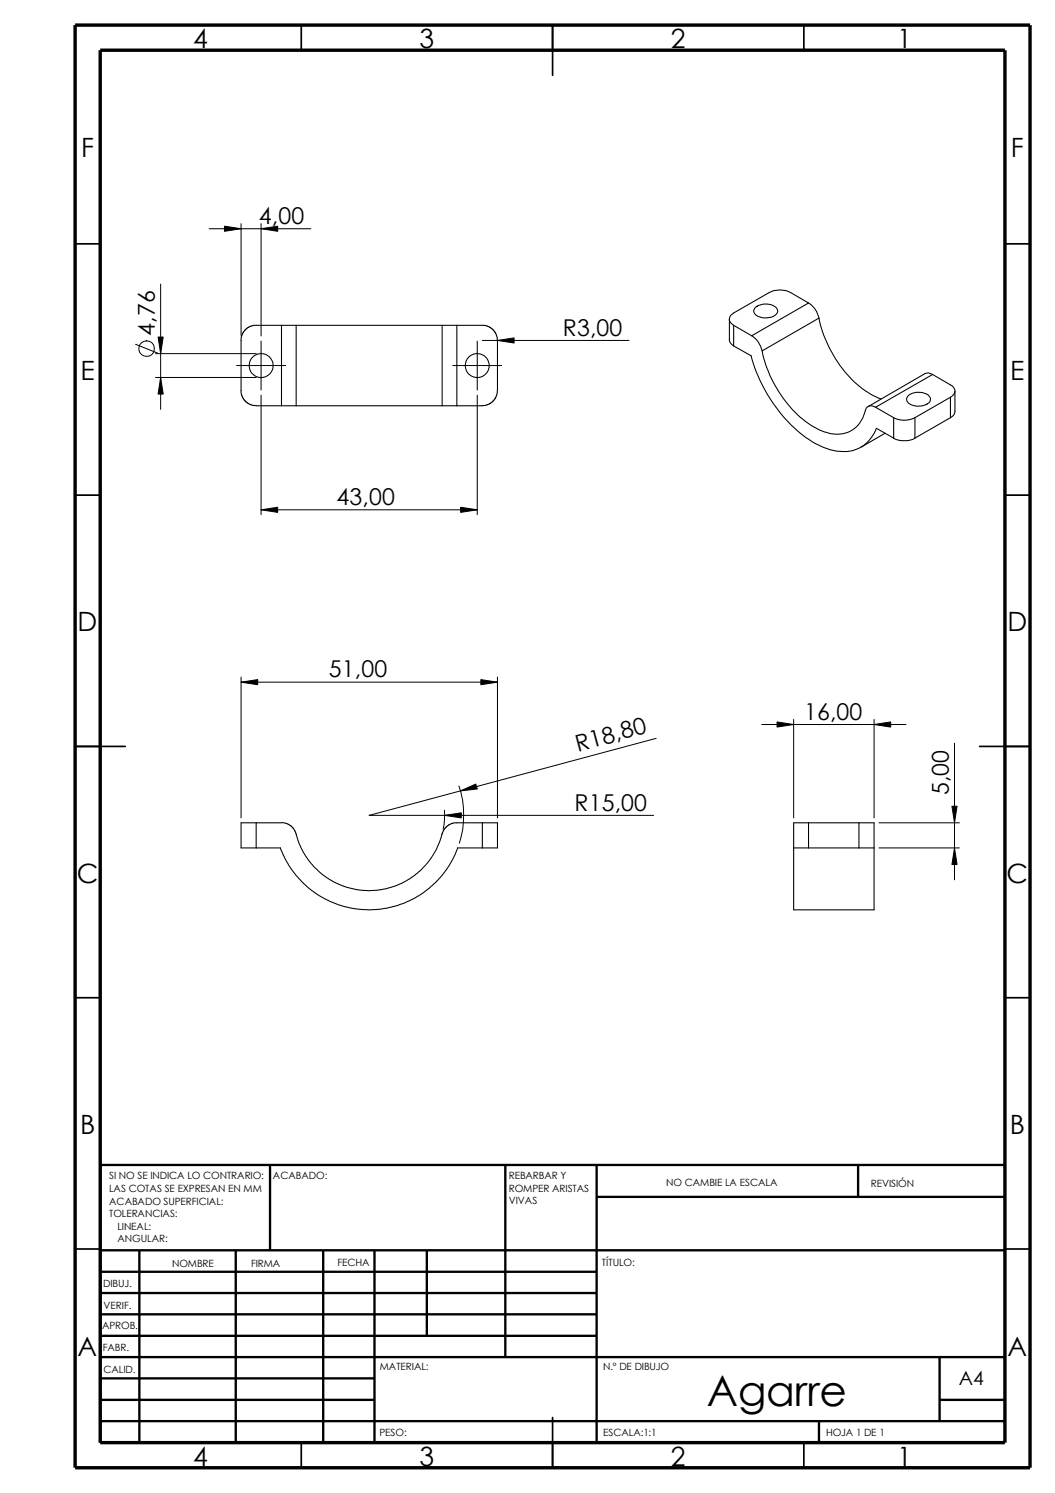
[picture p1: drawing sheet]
<svg xmlns="http://www.w3.org/2000/svg" width="210mm" height="297mm" viewBox="0 0 210 297" stroke-linecap="round" stroke-linejoin="round" font-family="sans-serif">
<g fill="none" stroke="#000" stroke-width=".34">
<path d="M59.9 5v5M109.9 5v10M159.9 5v5M14.9 48.5h5M199.9 48.5h5M14.9 98.5h5M199.9 98.5h5M14.9 148.5h10M194.9 148.5h10M14.9 198.5h5M199.9 198.5h5M14.9 248.5h5"/>
<path d="M199.9 248.5h5M59.9 287v5M109.9 282v10M159.9 287v5"/>
</g>
<g fill="none" stroke="#000" stroke-width=".47">
<path d="M53.7 231.8v17M100.5 231.8v38.2M118.7 231.8v55.2M118.7 238.1h81.2M170.7 231.8v6.3M199.9 231.8h-180v55.2M19.9 257.3h98.8M19.9 253h98.8M19.9 248.8h180M27.7 248.8v38.2M46.9 248.8v38.2M64.3 248.8v38.2"/>
<path d="M74.5 248.8v38.2M84.9 248.8v17M19.9 270h180M19.9 274.2h54.6M19.9 278.5h54.6M19.9 261.5h98.8M19.9 265.8h98.8M186.9 278.5h13M186.9 270v12.7M19.9 282.7h180M162.9 282.7v4.3"/>
</g>
<path d="M14.9 5h190v287h-190zM19.9 10h180v277h-180z" fill="none" stroke="#000" stroke-width=".68" stroke-linecap="butt"/>
<g fill="none" stroke="#000" stroke-width=".21">
<path d="M56 64.7v16M58.9 64.7v16M88 64.7v16M90.9 64.7v16M98.9 77.7l-.1 1-.6 1-1 .7-1.2 .3h-45M99 77.7l-.1-10.5-.2-.8-.5-.7-.8-.6-.8-.3-46.1-.1-1 .4-.8 .6-.5 .7-.2 .8v11l.3 1 .6 .8 1.1 .6 1 .1M145.1 63.5v4.2l.1 .4 .8 .7M146 68.8l3.4 2a29.6 29.6 0 0 0 12.8 17.4 9.7 9.7 0 0 0 8.4 1.1 7.1 7.1 0 0 0 3.8-4.1l3.4 2M146 64.7l3.6 2.1M146 64.7v4.1M149.6 66.8a4.9 4.9 0 0 1 2 3M150.3 61.2a3.2 3.2 0 0 1 4.3 .3 1.35 1.35 0 0 1-1.5 1.7 2.4 2.4 0 0 1-3.2-1.4z"/>
<path d="M151.6 69.8a23.8 23.8 0 0 0 10.3 15.1 7.3 7.3 0 0 0 7.7 .7 7.3 7.3 0 0 0 2.7-4.4 1.29 1.29 0 0 1 1.9-.2M160.9 60.3a4.5 4.5 0 0 1 2 3M160.9 60.3l-3.6-2.1a4.7 4.7 0 0 0-4.3 0l-7 4.1a1.31 1.31 0 0 0-.9 1.2 1.31 1.31 0 0 0 .9 1.2M160.9 60.3l-11.3 6.5M162.9 63.3a23.8 23.8 0 0 0 10.3 15.1l2.1 1M162.9 63.3l-11.3 6.5M180.8 78.7l.9-.5 1.5-.1a1.83 1.83 0 0 1 1.9 1.5 2.64 2.64 0 0 1-2.9 1.2 1.79 1.79 0 0 1-1.8-1.5zM185.5 74.5l3.6 2.1a1.29 1.29 0 0 1 .9 1.2 1.29 1.29 0 0 1-.9 1.2M185.5 74.5l-.7-.3-.8 .1-11.3 6.6M185.5 74.5l-11.3 6.5M189.1 79l-7.1 4.1M189.1 79v4.1"/>
<path d="M190 77.8v4.2l-.3 .6-.6 .5M174.2 81l3.6 2.1M176.1 86.2l-4.8 2.8M177.8 83.1a4.6 4.6 0 0 0 4.2 0M177.8 87.2l.6 .3 1 .2 1.4-.1 1.2-.4M177.8 83.1v4.1M182 83.1v4.1M189.1 83.1l-7.1 4.1M51 163.7v5M56 163.7l1.2 .2 1.1 .9 .4 .6 .8 2.5 .9 1.8 1.5 2.1 1.6 1.7 2.9 2 2.1 .9 1.6 .4a15.1 15.1 0 0 0 8.6-.6l2.2-1 1.5-1 1.2-.9 1.5-1.6 1.9-3 .9-2.8M56 163.7h-8v5h3M88 165.9l.2-.7 .7-.8 1.3-.7h8.8v5h-7.9"/>
<path d="M91.1 168.7l-1 2.2-1.3 2.2-1.6 1.9-1.7 1.7-2.1 1.4-2 1.1-2.4 1-1.5 .4a18 18 0 0 1-6.9 .2l-2.5-.5-2.6-1-2.2-1.2-1.9-1.4-1.5-1.4-1.9-2.3-1.1-1.8-1.1-2.5h-4.8M96 163.7v5M157.9 168.7h3M157.9 163.7h16v17.3h-16zM160.9 168.7h13M160.9 163.7v5M170.9 163.7v5"/>
<circle cx="52" cy="72.7" r="2.38"/>
<circle cx="94.9" cy="72.7" r="2.38"/>
</g>
<g fill="none" stroke="#000" stroke-width=".2">
<path d="M32 56.5v24.9M41.6 45.5h20.2M44.7 45l3.3 .5-3.3 .5zM48 44.5v22.2M51.9 45.5l3.3-.5v1zM51.9 44.5v22.3M27 68.5l4.4 1.8M30.9 70.4h20.1M30.9 75.1h20.1M31.5 67.1h1l-.5 3.3zM32 75.1l.5 3.3h-1zM47.1 72.7h9.8"/>
<path d="M51.9 67.9v9.7M51.9 78.6v23.8M90.1 72.7h9.7M95 67.9v9.7M95 78.6v23.8M96 67.7h29.1M99 67.7l3.3-.5v1zM51.9 101.4l3.3-.5v1zM51.9 101.4h43.1M91.7 100.9l3.3 .5-3.3 .5zM48 135.7l3.3-.5v1zM48 134.7v28"/>
<path d="M48 135.7h51M95.7 135.2l3.3 .5-3.3 .5zM99 134.7v28M91.3 156.4a18.7 18.7 0 0 1 .1 11.4M91.6 157.4l3.1-1.4 .3 1zM130.6 146.9l-57.2 15.3h56.6M151.6 144.1h28.7M154.6 143.6l3.3 .5-3.3 .6zM157.9 143.1v19.6M173.9 144.1l3.3-.5v1.1zM173.9 143.1v19.6M189.9 147.9v27.1"/>
<path d="M88.4 161.2v1.9l-.2 1.9M88.5 162.2l3.3-.5v1zM174.9 163.7h16M174.9 168.7h16M189.4 160.4h1l-.5 3.3zM189.9 168.7l.5 3.3h-1z"/>
<circle cx="29.2" cy="69.4" r="1.56"/>
</g>
<g fill="#000">
<path d="M44.7 45l3.3 .5-3.3 .5zM51.9 45.5l3.3-.5v1zM32 75.1l.5 3.3h-1zM31.5 67.1h1l-.5 3.3zM99 67.7l3.3-.5v1zM51.9 101.4l3.3-.5v1zM91.7 100.9l3.3 .5-3.3 .5zM48 135.7l3.3-.5v1zM95.7 135.2l3.3 .5-3.3 .5zM91.6 157.4l3.1-1.4 .3 1zM154.6 143.6l3.3 .5-3.3 .6zM173.9 144.1l3.3-.5v1.1z"/>
<path d="M88.5 162.2l3.3-.5v1zM189.9 168.7l.5 3.3h-1zM189.4 160.4h1l-.5 3.3z"/>
</g>
<text font-size="8.4" x="140.6" y="279.7">Agarre</text>
<g font-size="5.3">
<text x="38.4" y="9.6">4</text>
<text x="83.4" y="9.6">3</text>
<text x="133.5" y="9.6">2</text>
<text x="178.5" y="9.6">1</text>
<text x="16.1" y="31.3">F</text>
<text x="201.1" y="31.3">F</text>
<text x="16" y="75.6">E</text>
<text x="201" y="75.6">E</text>
<text x="15.5" y="125.6">D</text>
<text x="200.4" y="125.6">D</text>
<text x="15.3" y="175.6">C</text>
<text x="200.3" y="175.6">C</text>
<text x="15.9" y="225.6">B</text>
<text x="200.9" y="225.6">B</text>
<text x="15.5" y="269.8">A</text>
<text x="200.4" y="269.8">A</text>
<text x="38.4" y="291.6">4</text>
<text x="83.4" y="291.6">3</text>
<text x="133.5" y="291.6">2</text>
<text x="178.5" y="291.6">1</text>
</g>
<g font-size="4.6">
<text x="51.5" y="44.6">4,00</text>
<text x="30.8" y="66.8" transform="rotate(-90 30.8 66.8)">4,76</text>
<text x="112" y="66.8">R3,00</text>
<text x="67" y="100.5">43,00</text>
<text x="65.4" y="134.8">51,00</text>
<text x="160" y="143.2">16,00</text>
<text x="115" y="149.5" transform="rotate(-15 115 149.5)">R18,80</text>
<text x="114.3" y="161.3">R15,00</text>
<text x="188.8" y="158.2" transform="rotate(-90 188.8 158.2)">5,00</text>
</g>
<text font-size="3.9" x="190.8" y="275.5">A4</text>
<g font-size="2">
<text x="21.7" y="234.7">SI NO SE INDICA LO CONTRARIO:</text>
<text x="21.7" y="237.2">LAS COTAS SE EXPRESAN EN MM</text>
<text x="21.7" y="239.6">ACABADO SUPERFICIAL:</text>
<text x="54.3" y="234.7">ACABADO:</text>
<text x="101.2" y="239.6">VIVAS</text>
<text x="101.2" y="234.6">REBARBAR Y</text>
<text x="101.2" y="237.1">ROMPER ARISTAS</text>
<text x="132.5" y="236">NO CAMBIE LA ESCALA</text>
<text x="173.3" y="236.2">REVISIÓN</text>
<text x="21.7" y="242.1">TOLERANCIAS:</text>
<text x="23.4" y="244.6">LINEAL:</text>
<text x="23.4" y="247.1">ANGULAR:</text>
<text x="67.1" y="252">FECHA</text>
<text x="119.8" y="252">TÍTULO:</text>
<text x="20.5" y="256.1">DIBUJ.</text>
<text x="34.2" y="252.1">NOMBRE</text>
<text x="50" y="252">FIRMA</text>
<text x="20.6" y="260.4">VERIF.</text>
<text x="20.3" y="264.5">APROB.</text>
<text x="20.4" y="268.8">FABR.</text>
<text x="20.6" y="273.2">CALID.</text>
<text x="75.6" y="272.6">MATERIAL:</text>
<text x="120" y="272.6">N.º DE DIBUJO</text>
<text x="75.5" y="285.6">PESO:</text>
<text x="120" y="285.7">ESCALA:1:1</text>
<text x="164.4" y="285.7">HOJA 1 DE 1</text>
</g>
</svg>
